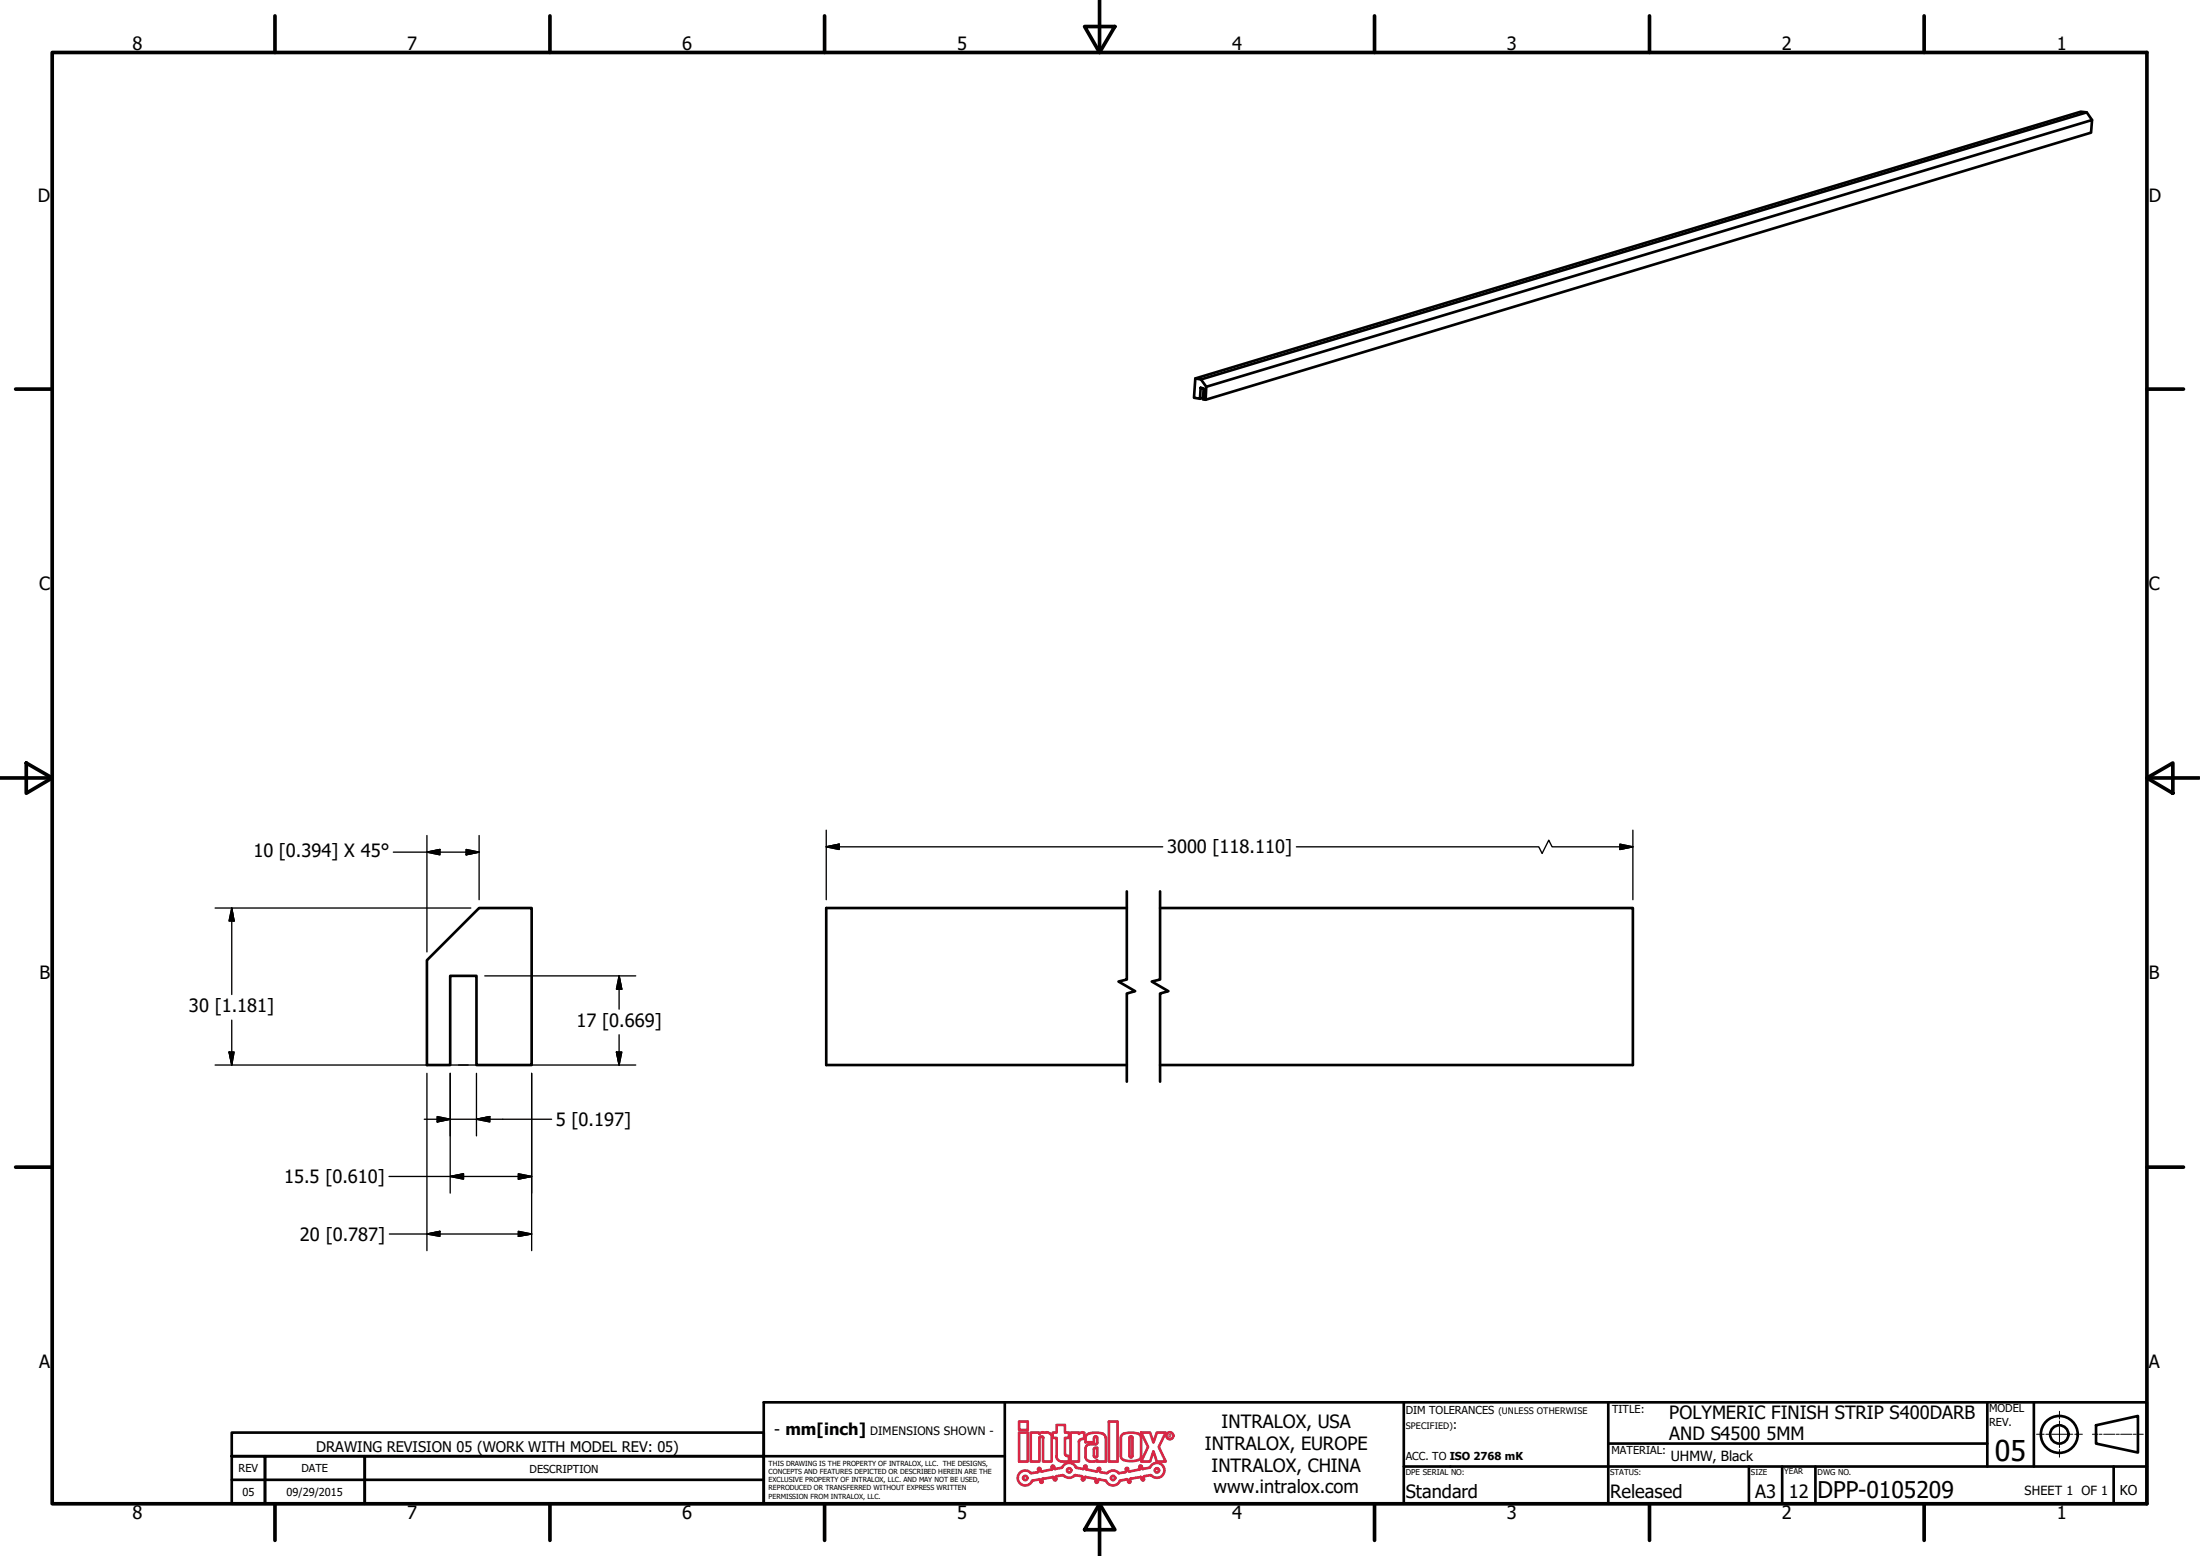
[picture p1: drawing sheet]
<svg xmlns="http://www.w3.org/2000/svg" width="420mm" height="297mm" viewBox="0 0 420 297" stroke-linecap="round" stroke-linejoin="round" font-family="sans-serif">
<!-- layer: Visible (ISO) -->
<path d="M398.5 21.4l-1.1-.1-169.1 50.9M399.5 22.9l-1-1.5-169.1 51M228.3 72.2l1.1 .2 1 1.4-.1 2.5-.6-.1 .2-2-.6-.2-.1 2.1-1.2-.2zM229.7 75.9l-.5 .2M230.4 73.8l169.1-50.9-.1 2.4-169.1 51M215.2 173.3h-57.4v30h57.4M221.6 173.3h90.2v30h-90.2M81.5 183.3l10-10h10v30h-10.5v-17h-5v17h-4.5z" fill="none" stroke="#000" stroke-width=".51"/>
<!-- layer: Break Line (ISO) -->
<path d="M215.2 170.2v16.8l-1.6 .4 3.2 1.8-1.6 .5v16.8M221.6 170.2v16.8l-1.6 .4 3.1 1.8-1.5 .5v16.8" fill="none" stroke="#000" stroke-width=".51"/>
<!-- layer: Border (ISO) -->
<g fill="none" stroke="#000" stroke-width=".7">
<path d="M10 10h400v277.1h-400zM52.5 3v7M105 3v7M157.5 3v7M207.1 5.1h5.8l-2.9 4.9zM210 0v10M262.5 3v7M315 3v7M367.5 3v7M3 74.3h7M410 74.3h7M0 148.5h10"/>
<path d="M5 145.7l5 2.8-5 2.9zM410 148.5l5-2.8v5.7zM410 148.5h10M3 222.8h7M410 222.8h7M52.5 287.1v7M105 287.1v7M157.5 287.1v7M210 287.1l2.9 4.9h-5.8zM210 287.1v9.9M262.5 287.1v7M315 287.1v7"/>
<path d="M367.5 287.1v7"/>
</g>
<!-- layer: Title (ISO) -->
<g fill="none" stroke="#000" stroke-width=".51">
<path d="M44.3 273.5h101.6v4.5h-101.6zM44.3 278h6.3v9.1h-6.3zM50.6 278h19.1v9.1h-19.1zM69.7 278h76.2v9.1h-76.2zM145.9 267.7h264.1v19.4h-264.1zM145.9 278h46M191.9 267.7v19.4M268.1 280h141.9M268.1 267.7v19.4M307.1 275.6h72.4M307.1 267.7v19.4M334 280v7.1"/>
<path d="M340.4 280v7.1M346.7 280v7.1M379.5 267.7v12.3M388.4 267.7v12.3M400.3 272.1l8-1.8v7l-8-1.7zM403.7 280v7.1M44.3 282.5h101.6"/>
<circle cx="393.3" cy="273.8" r="3.5"/>
<circle cx="393.3" cy="273.8" r="1.75"/>
</g>
<g fill="none" stroke="#000" stroke-width=".19">
<path d="M388.9 273.8h1.5M390.7 273.8h.8M391.9 273.8h2.9M393.3 269.4v1.5M393.3 271.3v.7M393.3 272.3v3M393.3 275.6v.7M393.3 276.7v1.5M395.1 273.8h.8M396.2 273.8h1.5M399.6 273.8h1.1M400.9 273.8h.5"/>
<path d="M401.8 273.8h2.1M404.2 273.8h.5M405 273.8h2.2M407.4 273.8h.6M408.2 273.8h1.1"/>
</g>
<g fill="none" stroke="#d92645" stroke-width=".51">
<path d="M194.6 273.5h1.7v5.5h-1.7zM194.6 271.4h1.7v1.6h-1.7zM198.5 273.7v-.2h-1.7v5.5h1.7v-4.5l.2-.3M198.7 274.3h.3M199 274.2l.3 .3M199.2 274.5v4.5h1.7v-4.5M199.2 273.5h.6M199.2 273.4l-.7 .3M199.9 273.4a1.05 1.05 0 0 1 1 1.1M201.3 280l-.1-.2-.3 .1v.4M201.3 280l.1 .3M201.7 278l.3 .7 .8 .3"/>
<path d="M203.4 277.7v-3.2h.8v-1h-.8v-1.5h-1.6v1.5h-.8v1h.8v3.4M203.5 277.6l.1 .3h.6v1.1h-1.4M206.1 273.7v-.2h-1.6v5.5h1.6v-3.8l.3-.4M206.8 273.5h.3v1.2h-.3M206.8 273.4l-.7 .3M206.8 274.7l-.4 .1M207.1 280l-.1 .3M207.1 280l.2-.2 .2 .2M207.3 276.5v1.6a.79 .79 0 0 0 .8 .8M207.3 274.4v.9h1.6v-.8M207.9 273.7a.79 .79 0 0 0-.6 .8M207.9 273.7l1.4-.2 1.3 .2"/>
<path d="M208.1 279h.9M208.1 275.7h1.1M208.1 275.7a.79 .79 0 0 0-.8 .8M208.9 278l.2 .2M209 274.5a.29 .29 0 0 1 .3-.3 .29 .29 0 0 1 .2 .3v1.1l-.2 .1M209.1 276.4l-.2 .2v1.3M209.2 276.4h.3v1.5M209.5 278v.1l-.3 .1M210.6 273.7a.79 .79 0 0 1 .5 .8M211.2 274.4v4.6h-1.7v-.3l-.5 .2M211.8 271.4h1.6v7.6h-1.6zM214.1 274.4v3.6a.79 .79 0 0 0 .5 .7"/>
<path d="M214.6 273.7a.79 .79 0 0 0-.5 .8M214.6 278.7l1.4 .2 1.4-.2M214.6 273.7l1.4-.2 1.4 .2M215.7 278a.29 .29 0 0 0 .3 .2 .29 .29 0 0 0 .3-.2M215.7 277.9v-3.4a.29 .29 0 0 1 .3-.3 .29 .29 0 0 1 .3 .3v3.4M217.4 273.7a.79 .79 0 0 1 .5 .8M217.9 274.4v3.6a.79 .79 0 0 1-.5 .7M217.9 273.5h1.7l.7 1.9 .6-1.9h1.7l-1.3 2.7 1.3 2.8h-1.7l-.6-2-.7 2h-1.7l1.4-2.8zM218.1 280l-.2-.2h-.2v.5M218.1 280v.3M198.4 280.8l-.2 .2-1.2 .2a1.44 1.44 0 0 0-2.2-.1 1.44 1.44 0 0 0 .2 2.1 1.44 1.44 0 0 0 2.1-.5M198.4 282.4l.3 .2"/>
<path d="M198.4 282.4l-1.3 .4M198.6 282.6l.1 .3M198.7 280.7v-.3l-.3-.2-.1 .3v.3M198.7 280.7l.3 .2M199.1 282.8l-.1 .3-.3-.2M199.2 282.2l-.2 .3 .1 .3M200.8 280.5l-1.9 .4M201 280.3l-.2 .3M201 281.9l.3 .2M201 282l-1.8 .3M201.2 282.1l.1 .3M201.3 280.3l.3 .2"/>
<path d="M201.7 282.1v.4l-.3 .1-.1-.2M202.8 280.2l-1.3 .2M202.9 280.1l-.2 .1M202.9 280.1a1.43 1.43 0 0 1 1.3-.8 1.43 1.43 0 0 1 1.3 .8M202.9 281.6a1.65 1.65 0 0 0 2.3 .1M202.9 281.6l-1.1 .2-.2 .3M205.2 281.7l1.4 .1M205.4 280.1l1.4 .3M206.6 281.8l.2 .3M206.7 282.1v.4l.3 .1 .1-.2M207.1 280.3l-.3 .2M207.3 282l1.9 .3"/>
<path d="M207.3 281.9l-.2 .2v.3M207.4 280.3l.2 .3M207.5 280l-.1 .3M207.6 280.5l1.8 .4M209.2 282.2l.2 .3M209.3 282.5l-.1 .4 .2 .2 .2-.1 .1-.4M209.7 280.7l-.3 .2M209.9 282.4l1.3 .4M209.9 282.4l-.2 .2M210 280.8l.2 .2 1.3 .2M210.1 280.5v.3M210.1 280.5v-.2h-.3l-.2 .4"/>
<path d="M211.3 282.7a1.43 1.43 0 0 0 1.3 .9 1.43 1.43 0 0 0 1.3-.9M211.5 281.2a1.43 1.43 0 0 1 2.1 0M214.9 281l-1.4 .2M215.1 282.4h.2l.3 .6h.3v-.2M215.1 282.4l-1.3 .4M215.4 280.4l.1 .4 .2 .1M215.5 280.4l-.1-.1h-.3v.5l-.2 .2M216 282.2l-.2 .3v.3M217.6 280.5l-1.9 .4M217.7 280.3l-.1 .3M217.8 281.9l.3 .2M217.8 282l-1.8 .3"/>
<path d="M218 282.1l.1 .3M218.1 280.3l.2 .2M218.4 282.1v.3M218.5 282.4l-.2 .2-.2-.2M219.5 280.2l-1.2 .2M219.6 280.1l-.1 .1M219.6 280.1a1.44 1.44 0 0 1 2.2-.6 1.44 1.44 0 0 1 .2 2.2 1.44 1.44 0 0 1-2.2-.1l-1.2 .2-.2 .3"/>
<circle cx="223.4" cy="274.1" r=".67"/>
<circle cx="195.8" cy="282.1" r=".41"/>
<circle cx="204.2" cy="280.7" r=".41"/>
<circle cx="212.6" cy="282.1" r=".41"/>
<circle cx="220.9" cy="280.7" r=".41"/>
</g>
<!-- layer: Dimension (ISO) -->
<g fill="none" stroke="#000" stroke-width=".25">
<path d="M81.5 159.5v22.2M91.5 159.5v12.3M157.8 158.5v13.3M311.8 158.5v13.3M41.1 173.3h48.8M44.3 173.3l.4 2.5h-.9zM44.3 173.3v16.6M75.1 162.7h16.4M81.5 162.7l2.5-.5v1zM89 162.2l2.5 .5-2.5 .5zM157.8 161.7l2.5-.6v1.1zM157.8 161.7h64.3"/>
<path d="M247.6 161.7h46.3l.6 1.2 1.3-2.5 .6 1.3h15.4M309.4 161.1l2.4 .6-2.4 .5zM44.3 194.7v8.6M92.6 186.3h28.8M118.2 186.3l.5 2.5h-1zM118.2 186.3v6.3M118.2 197.5v5.8M41.1 203.3h80.3M43.8 200.8h.9l-.4 2.5zM81 213.7h24.3M81.5 204.9v33.8M83.5 213.2l2.5 .5-2.5 .5z"/>
<path d="M86 204.9v22.9M91 213.7l2.5-.5v1zM91 204.9v11.9M101.5 204.9v33.8M117.7 200.8h1l-.5 2.5zM74.3 224.6h27.2M74.4 235.6h27.1M81.5 235.6l2.5-.5v.9zM86 224.6l2.5-.5v1zM99 224.1l2.5 .5-2.5 .5zM99 235.1l2.5 .5-2.5 .4z"/>
</g>
<g fill="#000" stroke="#000" stroke-width=".25">
<path d="M44.3 173.3l.4 2.5zM44.3 173.3l.4 2.5h-.9zM81.5 162.7l2.5-.5zM81.5 162.7l2.5-.5v1zM89 163.2l2.5-.5zM89 162.2l2.5 .5-2.5 .5zM157.8 161.7l2.5-.6zM157.8 161.7l2.5-.6v1.1zM309.4 162.2l2.4-.5zM309.4 161.1l2.4 .6-2.4 .5zM118.2 186.3l.5 2.5zM118.2 186.3l.5 2.5h-1z"/>
<path d="M43.8 200.8l.5 2.5zM43.8 200.8h.9l-.4 2.5zM83.5 214.2l2.5-.5zM83.5 213.2l2.5 .5-2.5 .5zM91 213.7l2.5-.5zM91 213.7l2.5-.5v1zM117.7 200.8l.5 2.5zM117.7 200.8h1l-.5 2.5zM81.5 235.6l2.5-.5zM81.5 235.6l2.5-.5v.9zM86 224.6l2.5-.5zM86 224.6l2.5-.5v1z"/>
<path d="M99 225.1l2.5-.5zM99 224.1l2.5 .5-2.5 .5zM99 236l2.5-.4zM99 235.1l2.5 .5-2.5 .4z"/>
</g>
<text font-size="5.5" x="381" y="278.9">05</text>
<text font-size="4.4" x="347.1" y="286.1">DPP-0105209</text>
<g font-size="3.5">
<text x="25.3" y="9.6">8</text>
<text x="77.8" y="9.6">7</text>
<text x="130.3" y="9.6">6</text>
<text x="182.8" y="9.6">5</text>
<text x="235.3" y="9.6">4</text>
<text x="287.8" y="9.6">3</text>
<text x="340.3" y="9.6">2</text>
<text x="392.8" y="9.6">1</text>
<text x="7.2" y="38.5">D</text>
<text x="410.4" y="38.5">D</text>
<text x="7.5" y="112.7">C</text>
<text x="410.4" y="112.7">C</text>
<text x="48.4" y="163.7">10 [0.394] X 45°</text>
<text x="222.9" y="162.9">3000 [118.110]</text>
<text x="7.6" y="186.9">B</text>
<text x="410.4" y="186.9">B</text>
<text x="36.1" y="193.3">30 [1.181]</text>
<text x="110.1" y="196.1">17 [0.669]</text>
<text x="106.2" y="214.9">5 [0.197]</text>
<text x="54.3" y="225.9">15.5 [0.610]</text>
<text x="57.3" y="236.8">20 [0.787]</text>
<text x="7.5" y="261.2">A</text>
<text x="410.4" y="261.2">A</text>
<text x="233.3" y="272.6">INTRALOX, USA</text>
<text x="318.8" y="270.8">POLYMERIC FINISH STRIP S400DARB</text>
<text x="318.8" y="274.9">AND S4500</text>
<text x="337.4" y="274.9">5MM</text>
<text x="230.1" y="276.8">INTRALOX, EUROPE</text>
<text x="231.4" y="281">INTRALOX, CHINA</text>
<text x="231.8" y="285.1">www.intralox.com</text>
<text x="268.5" y="286.1">Standard</text>
<text x="307.5" y="286.1">Released</text>
<text x="335.2" y="286.1">A3</text>
<text x="341.6" y="286.1">12</text>
<text x="25.3" y="290.1">8</text>
<text x="77.8" y="290">7</text>
<text x="130.3" y="290.1">6</text>
<text x="182.8" y="290">5</text>
<text x="235.3" y="290">4</text>
<text x="287.8" y="290.1">3</text>
<text x="340.3" y="290.1">2</text>
<text x="392.8" y="290">1</text>
</g>
<text font-size="3.1" x="147.8" y="273.9">- mm[inch]</text>
<text font-size="2.8" x="60.4" y="277.2">DRAWING REVISION 05 (WORK WITH MODEL REV: 05)</text>
<text font-size="2.7" x="319.1" y="278.9">UHMW, Black</text>
<text font-size="2.6" x="404.9" y="285.4">KO</text>
<g font-size="2.4">
<text x="277.5" y="272.8">:</text>
<text x="386.7" y="285.4">SHEET 1 OF 1</text>
</g>
<text font-size="2.2" x="166.2" y="273.9">DIMENSIONS SHOWN -</text>
<g font-size="2.1">
<text x="268.5" y="269.9">DIM TOLERANCES</text>
<text x="307.9" y="269.7">TITLE:</text>
<text x="379.9" y="269.6">MODEL</text>
<text x="379.9" y="272.1">REV.</text>
<text x="45.5" y="281">REV</text>
<text x="57.6" y="281">DATE</text>
<text x="101.2" y="281.1">DESCRIPTION</text>
<text x="268.5" y="278.8">ACC. TO ISO 2768 mK</text>
<text x="307.8" y="277.5">MATERIAL:</text>
<text x="46.3" y="285.6">05</text>
<text x="54.7" y="285.6">09/29/2015</text>
</g>
<g font-size="1.7">
<text x="286.2" y="269.9">(UNLESS OTHERWISE</text>
<text x="268.5" y="272.8">SPECIFIED)</text>
</g>
<g font-size="1.5">
<text x="268.5" y="281.5">DPE SERIAL NO:</text>
<text x="307.5" y="281.5">STATUS:</text>
<text x="334.4" y="281.5">SIZE</text>
<text x="340.7" y="281.4">YEAR</text>
<text x="347.1" y="281.5">DWG NO.</text>
</g>
<g font-size="1.3">
<text x="146.7" y="279.8">THIS DRAWING IS THE PROPERTY OF INTRALOX, LLC. THE DESIGNS,</text>
<text x="146.7" y="281.4">CONCEPTS AND FEATURES DEPICTED OR DESCRIBED HEREIN ARE THE</text>
<text x="146.7" y="282.9">EXCLUSIVE PROPERTY OF INTRALOX, LLC. AND MAY NOT BE USED,</text>
<text x="146.7" y="284.5">REPRODUCED OR TRANSFERRED WITHOUT EXPRESS WRITTEN</text>
<text x="146.7" y="286.1">PERMISSION FROM INTRALOX, LLC.</text>
</g>
<text font-size="1" fill="#d92645" x="223.1" y="274.4">R</text>
</svg>
